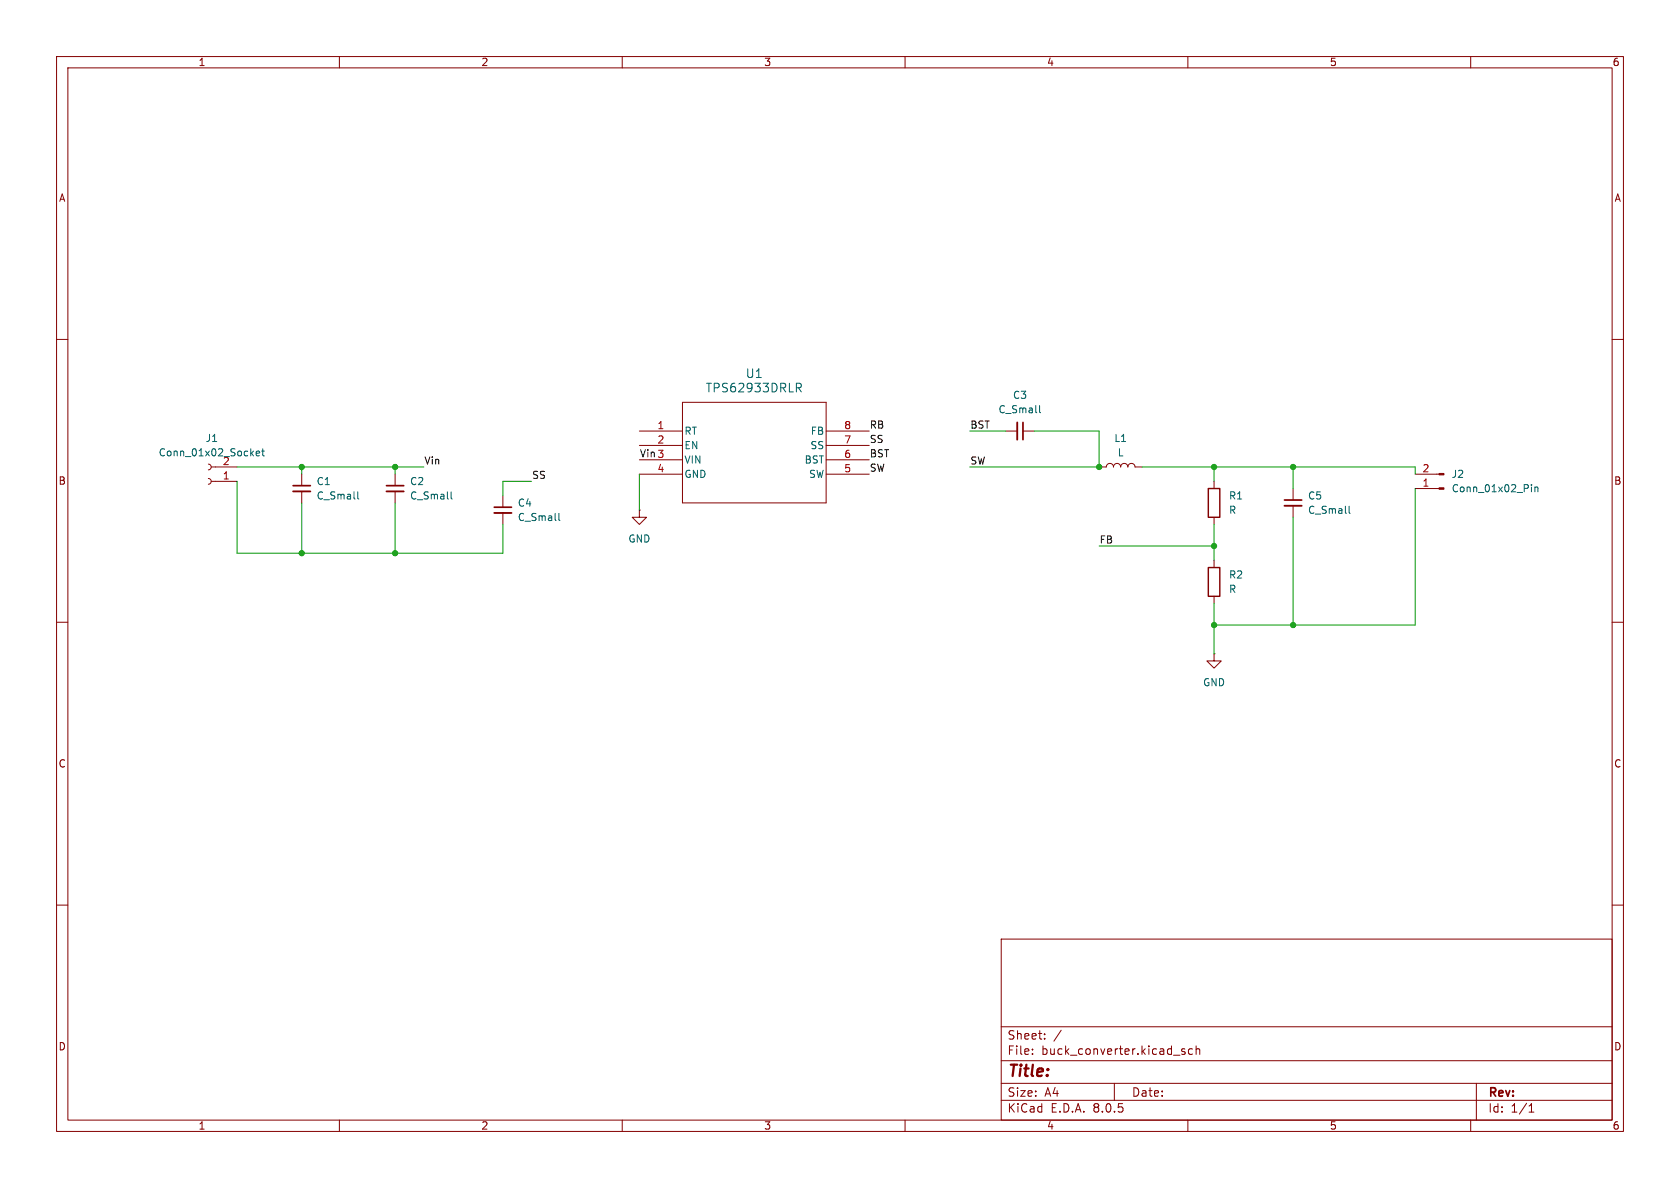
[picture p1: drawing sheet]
<svg xmlns="http://www.w3.org/2000/svg" width="297mm" height="210mm" viewBox="0 0 297 210" stroke-linecap="round" stroke-linejoin="round" font-family="sans-serif">
<g fill="none" stroke="#840000" stroke-width=".18">
<path d="M10 10h277v190h-277zM12 12h273v186h-273zM60 10v2M110 10v2M160 10v2M210 10v2M260 10v2M10 60h2M285 60h2M113 76.2h7.6M113 78.7h7.6M120.6 71.1h25.4v17.8h-25.4z"/>
<path d="M146 76.2h7.7M146 78.7h7.7M177.8 76.2h2M180.8 76.2h2.1M36.8 82l.4 .2 .1 .4-.1 .3-.4 .2M36.8 84.6l.4 .1 .1 .4-.1 .3-.4 .2M37.3 82.6h4.6M37.3 85.1h4.6M53.3 83.8v2.1M53.3 86.9v2M69.8 83.8v2.1M69.8 86.9v2"/>
<path d="M88.9 87.6v2.1M88.9 90.7v2M113 90.2v1.2h1.3l-1.3 1.3-1.2-1.3h1.2M113 90.2h.1M113 81.3h7.6M113 83.8h7.6M146 81.3h7.7M146 83.8h7.7M194.3 82.6h1.3a.64 .64 0 0 1 .6-.7 .64 .64 0 0 1 .6 .7 .64 .64 0 0 1 .7-.7 .64 .64 0 0 1 .6 .7 .64 .64 0 0 1 .7-.7 .64 .64 0 0 1 .6 .7 .64 .64 0 0 1 .6-.7 .64 .64 0 0 1 .7 .7h1.2M214.6 85.1v1.3M214.6 91.4v1.3M214.6 99.1v1.2"/>
<path d="M228.6 86.4v2M228.6 89.4v2M250.2 83.8h4.2M250.2 86.4h4.2M10 110h2M214.6 115.6v1.2h1.3l-1.3 1.3-1.2-1.3h1.2M214.6 115.6h.1M214.6 105.4v1.3M285 110h2M10 160h2M285 160h2M177 166h108v32h-108z"/>
<path d="M60 198v2M110 198v2M160 198v2M177 194.5h108M177 191.5h108M177 187.5h108M177 181.5h108M182.5 186.3v.1M182.5 185.5v.1M184.7 183.6v.1M184.7 182.8v.1M187.6 182.1l-1.3 2"/>
<path d="M197 191.5v3M209.5 185.5l-.4-.1-.2 .2 .1 .2 .5 .2v.3h-.6M210 198v2M210.8 185.5l-.4-.1-.3 .3v.4l.1 .2h.6M211.5 185.5l.2-.1 .3 .1 .1 .9M211.5 184.9v1.5M260 198v2M261 191.5v6.5M270.3 196.6h.9M270.3 195.5l.4-.4v1.5"/>
</g>
<path d="M179.8 74.7v3M51.8 86.9h3.1M68.3 86.9h3.1M87.4 90.7h3M227.1 89.4h3" fill="none" stroke="#840000" stroke-width=".33"/>
<path d="M180.8 74.7v3M51.8 85.9h3.1M68.3 85.9h3.1M87.4 89.7h3M227.1 88.4h3" fill="none" stroke="#840000" stroke-width=".3"/>
<g fill="none" stroke="#006464" stroke-width=".18">
<path d="M46.3 79.7h.4M46.4 79.3v1.1l.3 .2M140.8 67.8h.6l.3 .2-.2 .5-.7 .1M141.2 68.6l.5 .7M183.8 71.7v1.1l.2 .2M45.3 80.2l.6-.2-.1-.2-.3-.1-.2 .2 .1 .6h.4M63.2 86.9v1.1l.2 .2M79.8 86.9v1.1l.1 .2M98.8 90.8v1l.2 .2M238.5 89.5v1.1l.2 .2M270.7 85.7v.1M270.7 86.1v.8"/>
<path d="M271.3 86.1v.8M271.3 86.2l.2-.1 .3 .1 .1 .7"/>
</g>
<path d="M213.6 86.4h2v5h-2zM213.6 100.3h2v5.1h-2z" fill="none" stroke="#840000" stroke-width=".25"/>
<g fill="#840000" stroke="#840000" stroke-width=".18">
<path d="M254.4 83.7h.9v.2h-.9z"/>
<path d="M254.4 86.2h.9v.3h-.9z"/>
</g>
<g fill="none" stroke="#009600" stroke-width=".18">
<path d="M171.4 76.2h6.4M182.9 76.2h11.4v6.4h-22.9M41.9 85.1v12.7h47v-5.1M41.9 82.6h33M53.3 82.6v1.2M53.3 88.9v8.9M69.8 82.6v1.2M69.8 88.9v8.9M94 85.1h-5.1v2.5M113 83.8v6.4M194.3 96.5h20.3M201.9 82.6h48.3v1.2"/>
<path d="M214.6 82.6v2.5M214.6 92.7v6.4M228.6 82.6v3.8M228.6 91.4v19.1M250.2 86.4v24.1h-35.6M214.6 106.7v8.9"/>
</g>
<g fill="#009600" stroke="#009600" stroke-width=".18">
<circle cx="53.3" cy="82.6" r=".46"/>
<circle cx="69.8" cy="97.8" r=".46"/>
<circle cx="53.3" cy="97.8" r=".46"/>
<circle cx="69.8" cy="82.6" r=".46"/>
<circle cx="214.6" cy="96.5" r=".46"/>
<circle cx="228.6" cy="110.5" r=".46"/>
<circle cx="194.3" cy="82.6" r=".46"/>
<circle cx="228.6" cy="82.6" r=".46"/>
<circle cx="214.6" cy="82.6" r=".46"/>
<circle cx="214.6" cy="110.5" r=".46"/>
</g>
<text font-size="2.8" fill="#840000" x="178" y="190.9">Title:</text>
<g font-size="2.1" fill="#006464">
<text x="124.7" y="69.6">TPS62933DRLR</text>
<text x="131.7" y="67">U1</text>
</g>
<g font-size="2.1" fill="#840000">
<text x="178" y="184">Sheet:</text>
<text x="178" y="186.7">File:</text>
<text x="184.1" y="186.7">buck_converter.kicad_sch</text>
<text x="178" y="196.9">KiCad</text>
<text x="178" y="194.1">Size:</text>
<text x="184.7" y="194.1">A4</text>
<text x="185.7" y="196.9">E.D.A.</text>
<text x="193.3" y="196.9">8.0.5</text>
<text x="200" y="194.1">Date:</text>
<text x="263" y="194.3">Rev:</text>
<text x="263" y="196.9">Id:</text>
<text x="267.1" y="196.9">1/1</text>
</g>
<g font-size="1.8" fill="#840000">
<text x="35" y="11.9">1</text>
<text x="85" y="11.9">2</text>
<text x="135" y="11.9">3</text>
<text x="185" y="11.9">4</text>
<text x="235" y="11.9">5</text>
<text x="285" y="11.9">6</text>
<text x="10.3" y="35.9">A</text>
<text x="285.3" y="35.9">A</text>
<text x="10.3" y="85.9">B</text>
<text x="285.3" y="85.9">B</text>
<text x="10.3" y="135.9">C</text>
<text x="285.3" y="135.9">C</text>
<text x="10.3" y="185.9">D</text>
<text x="285.3" y="185.9">D</text>
<text x="35" y="199.9">1</text>
<text x="85" y="199.9">2</text>
<text x="135" y="199.9">3</text>
<text x="185" y="199.9">4</text>
<text x="235" y="199.9">5</text>
<text x="285" y="199.9">6</text>
</g>
<g font-size="1.8" fill="#006464">
<text x="179" y="70.7">C3</text>
<text x="120.9" y="77.1">RT</text>
<text x="143.2" y="77.1">FB</text>
<text x="176.4" y="73.3">C_Small</text>
<text x="28" y="80.9">Conn_01x02_Socket</text>
<text x="36.3" y="78.3">J1</text>
<text x="39.3" y="82.3">2</text>
<text x="120.9" y="79.6">EN</text>
<text x="120.9" y="82.1">VIN</text>
<text x="142.1" y="82.1">BST</text>
<text x="143.2" y="79.6">SS</text>
<text x="196.9" y="78.3">L1</text>
<text x="197.5" y="80.9">L</text>
<text x="55.9" y="86">C1</text>
<text x="55.9" y="88.5">C_Small</text>
<text x="72.4" y="86">C2</text>
<text x="72.4" y="88.5">C_Small</text>
<text x="91.4" y="89.8">C4</text>
<text x="120.9" y="84.7">GND</text>
<text x="142.9" y="84.7">SW</text>
<text x="217.2" y="88.5">R1</text>
<text x="231.1" y="88.5">C5</text>
<text x="256.6" y="84.7">J2</text>
<text x="256.6" y="87.2">Conn_01x02_Pin</text>
<text x="91.4" y="92.3">C_Small</text>
<text x="217.2" y="91">R</text>
<text x="231.1" y="91">C_Small</text>
<text x="111" y="96.1">GND</text>
<text x="217.2" y="102.5">R2</text>
<text x="217.2" y="105">R</text>
<text x="212.6" y="121.5">GND</text>
</g>
<g font-size="1.8" fill="#a90000">
<text x="116.1" y="75.9">1</text>
<text x="149.2" y="75.9">8</text>
<text x="116.1" y="78.5">2</text>
<text x="116.1" y="83.6">4</text>
<text x="149.2" y="83.6">5</text>
<text x="149.2" y="81">6</text>
<text x="149.2" y="78.5">7</text>
<text x="251.4" y="83.6">2</text>
<text x="39.3" y="84.8">1</text>
<text x="251.4" y="86.1">1</text>
</g>
<g font-size="1.8" fill="#0f0f0f">
<text x="153.7" y="75.9">RB</text>
<text x="171.4" y="75.9">BST</text>
<text x="74.9" y="82.2">Vin</text>
<text x="113" y="80.9">Vin 3</text>
<text x="153.7" y="78.4">SS</text>
<text x="153.7" y="80.9">BST</text>
<text x="153.7" y="83.5">SW</text>
<text x="171.4" y="82.2">SW</text>
<text x="94" y="84.7">SS</text>
<text x="194.3" y="96.2">FB</text>
</g>
</svg>
